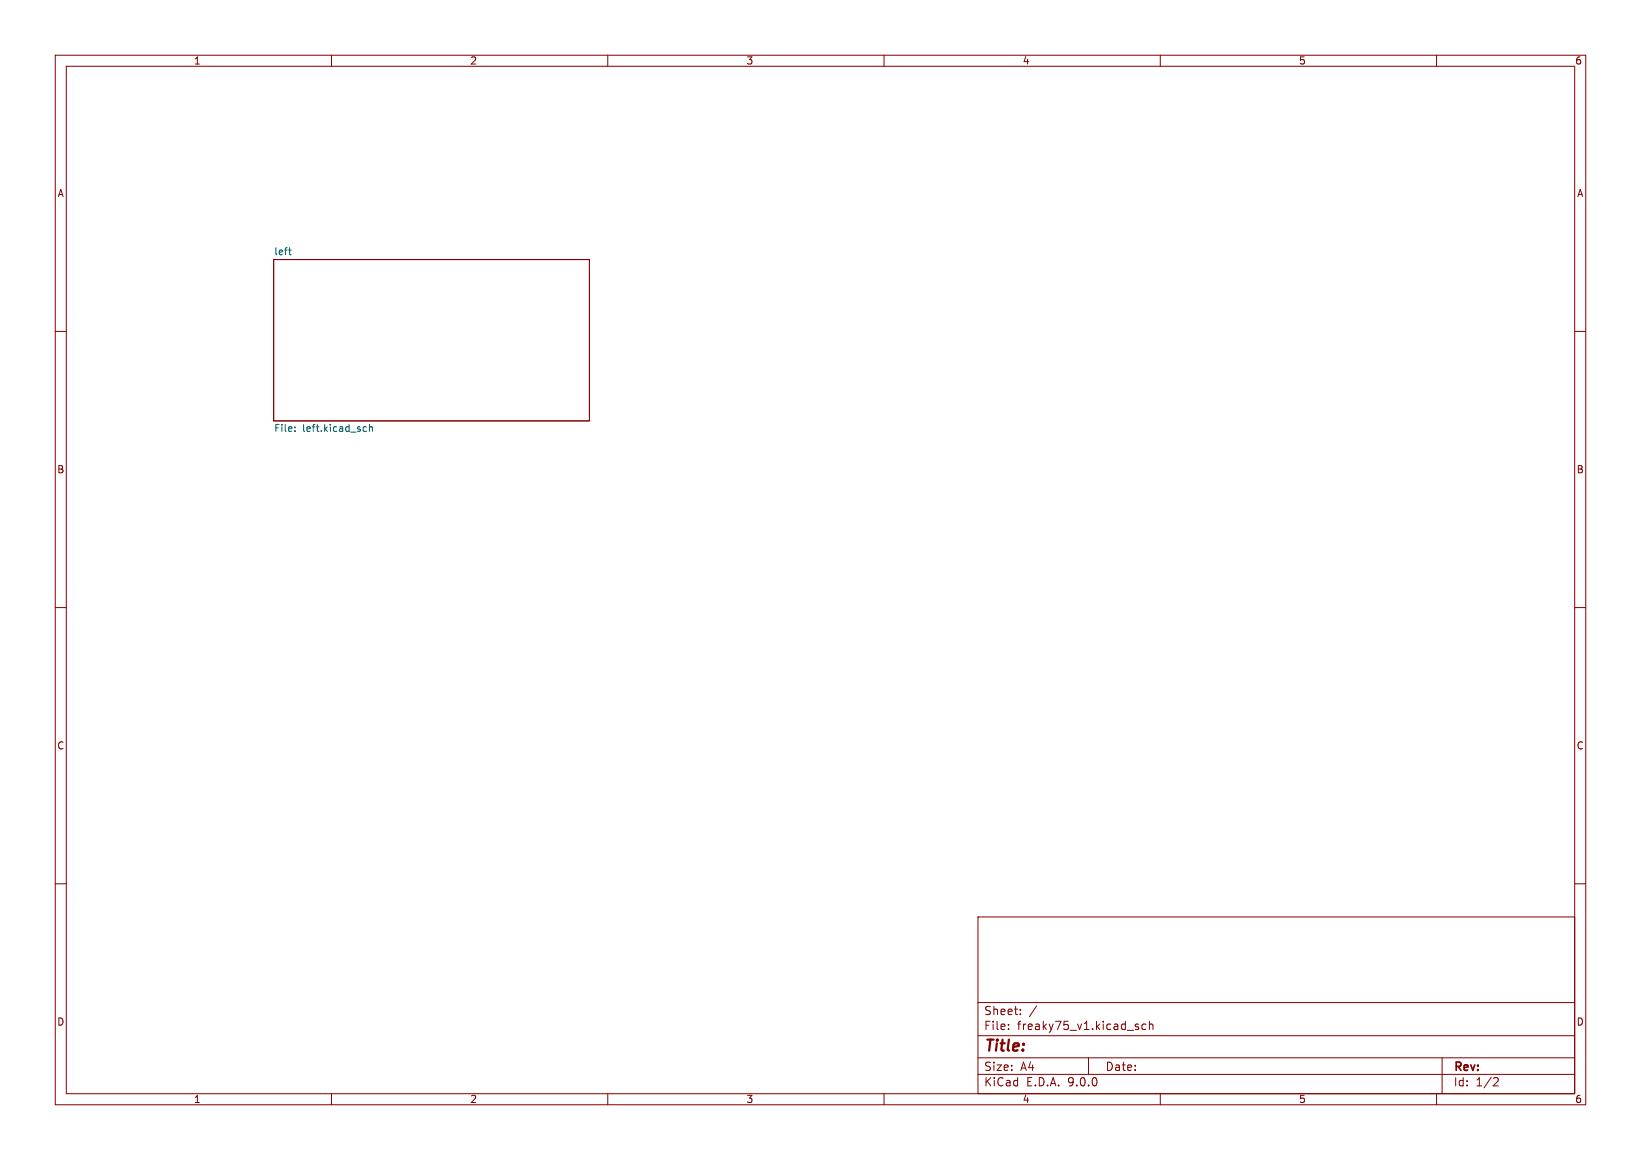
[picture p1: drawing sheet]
<svg xmlns="http://www.w3.org/2000/svg" width="297mm" height="210mm" viewBox="0 0 297 210" stroke-linecap="round" stroke-linejoin="round" font-family="sans-serif">
<g fill="none" stroke="#840000" stroke-width=".18">
<path d="M10 10h277v190h-277zM12 12h273v186h-273zM60 10v2M110 10v2M160 10v2M210 10v2M260 10v2M49.5 47h57.2v29.2h-57.2zM10 60h2M285 60h2M10 110h2M285 110h2"/>
<path d="M10 160h2M177 166h108v32h-108zM285 160h2M60 198v2M110 198v2M160 198v2M177 194.5h108M177 191.5h108M177 187.5h108M177 181.5h108M182.5 186.3v.1M182.5 185.5v.1"/>
<path d="M184.7 183.6v.1M184.7 182.8v.1M187.6 182.1l-1.3 2M197 191.5v3M205.9 185.9l.2 .2-.2 .3M205.9 185.4l.1 .1M207.4 185.5l-.4-.1-.3 .3v.4l.1 .2h.6M208 185.5l.2-.1 .4 .1 .1 .9M208 184.9v1.5M210 198v2M260 198v2M261 191.5v6.5"/>
<path d="M270.5 195.1l.5 .1 .2 .3-1 1.1h1"/>
</g>
<path d="M52.2 45.3h.5M52.4 45.9l.3 .2M53.4 78v.1M53.4 77.3v.1M66 77.3h.3M66.3 78l-.3 .1M66.9 77.4l.1-.1h.3l.1 .8M66.9 76.8v1.3" fill="none" stroke="#006464" stroke-width=".18"/>
<text font-size="2.8" fill="#840000" x="178" y="190.9">Title:</text>
<g font-size="2.1" fill="#840000">
<text x="178" y="184">Sheet:</text>
<text x="178" y="186.7">File:</text>
<text x="184.1" y="186.7">freaky75_v1.kicad_sch</text>
<text x="178" y="196.9">KiCad</text>
<text x="178" y="194.1">Size:</text>
<text x="184.7" y="194.1">A4</text>
<text x="185.7" y="196.9">E.D.A.</text>
<text x="193.3" y="196.9">9.0.0</text>
<text x="200" y="194.1">Date:</text>
<text x="263" y="194.3">Rev:</text>
<text x="263" y="196.9">Id:</text>
<text x="267.1" y="196.9">1/2</text>
</g>
<g font-size="1.8" fill="#840000">
<text x="35" y="11.9">1</text>
<text x="85" y="11.9">2</text>
<text x="135" y="11.9">3</text>
<text x="185" y="11.9">4</text>
<text x="235" y="11.9">5</text>
<text x="285" y="11.9">6</text>
<text x="10.3" y="35.9">A</text>
<text x="285.3" y="35.9">A</text>
<text x="10.3" y="85.9">B</text>
<text x="285.3" y="85.9">B</text>
<text x="10.3" y="135.9">C</text>
<text x="285.3" y="135.9">C</text>
<text x="10.3" y="185.9">D</text>
<text x="285.3" y="185.9">D</text>
<text x="35" y="199.9">1</text>
<text x="85" y="199.9">2</text>
<text x="135" y="199.9">3</text>
<text x="185" y="199.9">4</text>
<text x="235" y="199.9">5</text>
<text x="285" y="199.9">6</text>
</g>
<g font-size="1.8" fill="#006464">
<text x="49.5" y="46.3">left</text>
<text x="49.5" y="78.5">File:</text>
<text x="54.8" y="78.5">left.kicad_sch</text>
</g>
</svg>
